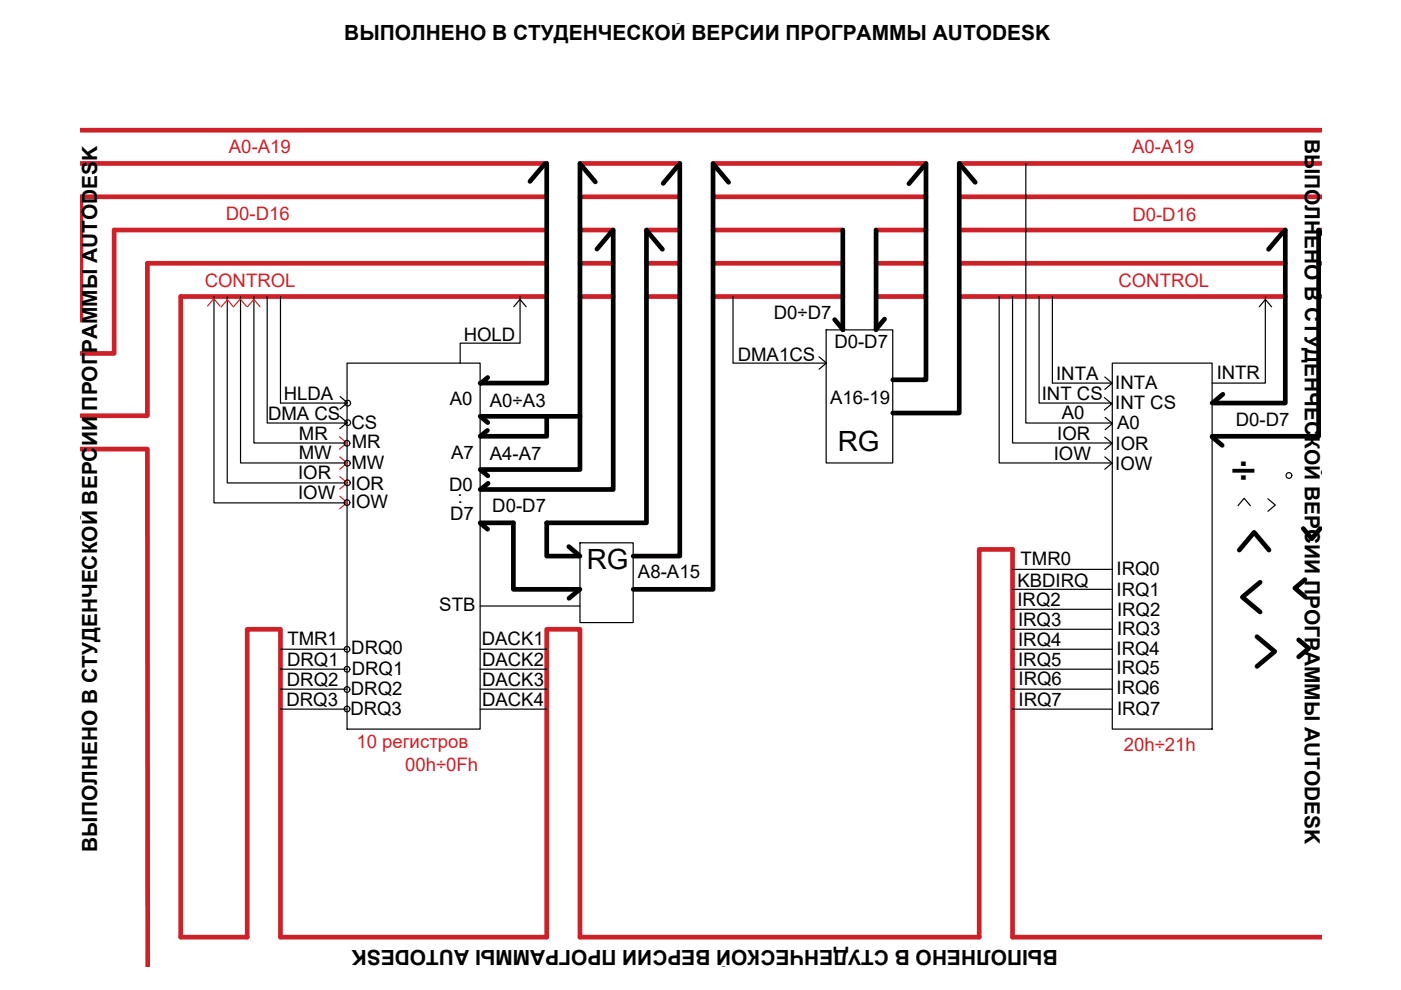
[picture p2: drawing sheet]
<svg xmlns="http://www.w3.org/2000/svg" width="297mm" height="210mm" viewBox="0 0 297 210" stroke-linecap="round" stroke-linejoin="round" font-family="sans-serif">
<!-- layer: 0 -->
<g fill="none" stroke="#cd2027" stroke-width=".99">
<path d="M17.1 27.6h263M17.1 34.7h98.8M123 34.7h21.1M151.2 34.7h45.1M203.4 34.7h76.7M115.9 41.7h-98.7l-.1 26.2M115.9 48.8h-91.7v26.1h-7.1M115.9 55.8h-84.7v32.3h-14.1M123 41.7h21.1M123 48.8h7M123 55.8h7M137.1 48.8h7"/>
<path d="M137.1 55.8h7M151.2 41.7h45.1M151.2 48.8h27.5M151.2 55.8h27.5M185.7 48.8h10.6M185.7 55.8h10.6M203.4 41.7h76.7M203.4 48.8h69.1M203.4 55.8h69.1M279.6 48.8h.5M279.6 55.8h.5M115.9 62.9h-77.6v135.8h14.1v-65.3h7.1v65.3h56.4v-65.3h7.1v65.3h84.6v-82.2h7.1v82.2h65.4"/>
<path d="M123 62.9h7M137.1 62.9h7M151.2 62.9h27.5M185.7 62.9h10.6M203.4 62.9h69.1M279.6 62.9h.5M17.1 95.2h14.1l.1 109.8"/>
</g>
<g fill="none" stroke="#000" stroke-width=".25">
<path d="M217.5 34.7v55h18.3M45.4 62.9v43.7h28.2M48.2 62.9v39.5h25.4M51 62.9v35.3h22.6M53.8 62.9v31h19.8M56.6 62.9v26.8h17M59.5 62.9v22.6h14.1M73.6 77h28.2v77.6h-28.2zM108.9 65l1.3-1.5 1.4 1.5M110.3 62.9v9.9h-12.7v4.2M155.4 62.9v14.1h19.8M173.7 75.7l1.5 1.3-1.5 1.3"/>
<path d="M175.2 69.9h14.1v28.3h-14.1zM211.8 62.9v35.3h24M214.7 62.9v31h21.1M220.3 62.9v22.6h15.5M223.1 62.9v18.3h12.7M234.2 79.9l1.6 1.3-1.6 1.4M235.8 77h21.2v77.6h-21.2zM267 65.1l1.3-1.6 1.3 1.6M268.3 62.9v18.3h-11.3M72 88.3l1.6 1.3-1.6 1.3M72.1 84.1l1.6 1.3-1.6 1.3M234.2 84.3l1.5 1.3-1.5 1.3"/>
<path d="M234.2 92.7l1.6 1.3-1.6 1.3M234.2 96.9l1.6 1.3-1.6 1.3M234.3 88.5l1.6 1.3-1.6 1.3M123 115.1h11.2v16.9h-11.2zM262.5 107.2l1.3-1.6 1.3 1.6M268.8 105.8l1.6 1.3-1.6 1.3M59.5 137.7h14.1M101.8 137.7h14.1M101.8 128.5h21.2M214.7 137.7h21.1M214.7 133.4h21.1M214.7 129.2h21.1"/>
<path d="M214.7 125h21.1M214.7 120.7h21.1M59.5 150.4h14.1M59.5 146.1h14.1M59.5 141.9h14.1M101.8 150.4h14.1M101.8 146.1h14.1M101.8 141.9h14.1M214.7 150.4h21.1M214.7 146.1h21.1M214.7 141.9h21.1"/>
<circle cx="73.6" cy="94" r=".6"/>
<circle cx="73.6" cy="98.2" r=".6"/>
<circle cx="73.7" cy="89.6" r=".6"/>
<circle cx="73.7" cy="85.5" r=".6"/>
<circle cx="73.6" cy="106.6" r=".6"/>
<circle cx="73.6" cy="102.4" r=".6"/>
<circle cx="273.3" cy="100.8" r=".6"/>
<circle cx="73.6" cy="137.7" r=".6"/>
<circle cx="73.6" cy="146.2" r=".6"/>
<circle cx="73.6" cy="141.9" r=".6"/>
<circle cx="73.6" cy="150.3" r=".6"/>
</g>
<g fill="none" stroke="#000" stroke-width=".99">
<path d="M115.5 34.7l-3.1 3.8M115.9 34.7v46.5h-14.1M123 34.7v53.6h-21.2M123.1 34.8l3.1 3.8M143.7 35.1l-3.1 3.8M144.1 34.7v83.2h-9.9M151.2 34.7v90.3h-17M151.3 34.9l3.2 3.8M195.9 35.2l-3.2 3.8M196.3 34.7v45.8h-7M203.4 34.7v52.9h-14.1M203.6 34.9l3.2 3.8"/>
<path d="M129.7 49.1l-3.1 3.7M130 48.8v55h-28.2M137.1 48.8v62.1h-21.2v7h7.1M137.3 49.1l3.1 3.8M178.7 48.8v21.1M185.7 48.8v21.1M272.1 49.1l-3.1 3.8M272.5 48.8v36.7h-15.5M279.6 48.8v43.7h-22.6M279.6 48.9l.5 .6M177 67.8l1.8 2.1M187.5 67.7l-1.8 2.1"/>
<path d="M101.9 99.7l1.5 1.2M101.9 88.4l1.5 1.2M103.3 91.3l-1.4 1.2M103.4 80l-1.5 1.3M115.9 88.3v4.2h-14.1M123 88.3v11.3h-21.2M257 92.6l2.1 1.8M259.3 83.6l-2.2 1.8M101.8 110.9h7v14.1h14.2M101.9 111l1.5 1.2M103.5 102.5l-1.5 1.2M120.6 115.9l2.1 1.8"/>
<path d="M262.7 116.6l3.2-3.7 3.2 3.7M276.3 112.1l1.8 2.1 1.8-2.1M122.8 125.1l-2.2 1.8M266.5 135l3.8 3.1-3.8 3.2M267.2 123.5l-3.8 3.1 3.8 3.2M275.3 135.7l2.2 1.8-2.2 1.8M276.7 122.9l-2.2 1.8 2.2 1.8"/>
</g>
<path d="M44 64.9l1.3-1.6 1.3 1.6M46.9 65.1l1.3-1.6 1.3 1.6M49.6 64.9l1.3-1.5 1.3 1.5M52.5 65l1.3-1.5 1.3 1.5M72 92.6l1.5 1.3-1.5 1.3M72 96.9l1.6 1.3-1.6 1.3M72 101.1l1.6 1.3-1.6 1.3M72 105.2l1.6 1.3-1.6 1.4" fill="none" stroke="#cd2027" stroke-width=".25"/>
<text font-size="9.9" x="260.9" y="103.2">÷</text>
<g font-size="5.9">
<text x="177.6" y="95.7">RG</text>
<text x="124.4" y="120.6">RG</text>
</g>
<g font-size="4.4">
<text x="73" y="8.5">ВЫПОЛНЕНО В СТУДЕНЧЕСКОЙ ВЕРСИИ ПРОГРАММЫ AUTODESK</text>
<text x="276.6" y="29.4" transform="rotate(90 276.6 29.4)">ВЫПОЛНЕНО В СТУДЕНЧЕСКОЙ ВЕРСИИ ПРОГРАММЫ AUTODESK</text>
<text x="20.6" y="180.6" transform="rotate(-90 20.6 180.6)">ВЫПОЛНЕНО В СТУДЕНЧЕСКОЙ ВЕРСИИ ПРОГРАММЫ AUTODESK</text>
<text x="224.2" y="201.5" transform="rotate(180 224.2 201.5)">ВЫПОЛНЕНО В СТУДЕНЧЕСКОЙ ВЕРСИИ ПРОГРАММЫ AUTODESK</text>
</g>
<g font-size="3.9" fill="#cd2027">
<text x="48.5" y="32.4">А0-А19</text>
<text x="240.1" y="32.5">А0-А19</text>
<text x="47.9" y="46.6">D0-D16</text>
<text x="240.1" y="46.8">D0-D16</text>
<text x="43.4" y="60.8">CONTROL</text>
<text x="237.1" y="60.8">CONTROL</text>
<text x="75.6" y="158.5">10 регистров</text>
<text x="238.3" y="159.3">20h÷21h</text>
<text x="85.9" y="163.4">00h÷0Fh</text>
</g>
<g font-size="3.9">
<text x="164.1" y="67.7">D0÷D7</text>
<text x="98.3" y="72.2">HOLD</text>
<text x="156.4" y="76.5">DMA1CS</text>
<text x="176.9" y="73.8">D0-D7</text>
<text x="223.9" y="80.5">INTA</text>
<text x="236.5" y="82.5">INTA</text>
<text x="258" y="80.3">INTR</text>
<text x="56.8" y="89">DMA CS</text>
<text x="60.2" y="84.8">HLDA</text>
<text x="95.4" y="85.8">А0</text>
<text x="103.9" y="86.3">А0÷А3</text>
<text x="176" y="85.7">А16-19</text>
<text x="220.9" y="84.8">INT CS</text>
<text x="225.1" y="88.9">А0</text>
<text x="236.4" y="86.7">INT CS</text>
<text x="63.4" y="93.2">MR</text>
<text x="74.5" y="91">CS</text>
<text x="74.6" y="95">MR</text>
<text x="224.1" y="93.2">IOR</text>
<text x="236.5" y="95.3">IOR</text>
<text x="236.8" y="90.9">А0</text>
<text x="262" y="90.4">D0-D7</text>
<text x="63.2" y="101.6">IOR</text>
<text x="63.4" y="97.3">MW</text>
<text x="74.5" y="99.5">MW</text>
<text x="95.6" y="97.2">А7</text>
<text x="103.9" y="97.5">А4-А7</text>
<text x="223.4" y="97.4">IOW</text>
<text x="236.4" y="99.6">IOW</text>
<text x="63.2" y="105.9">IOW</text>
<text x="74.4" y="103.8">IOR</text>
<text x="74.4" y="107.7">IOW</text>
<text x="95.2" y="104.1">D0</text>
<text x="97" y="105.2">.</text>
<text x="97.1" y="106.7">.</text>
<text x="95.4" y="110.3">D7</text>
<text x="104.4" y="108.5">D0-D7</text>
<text x="216.4" y="119.8">TMR0</text>
<text x="135.3" y="122.6">А8-А15</text>
<text x="215.7" y="124.4">KBDIRQ</text>
<text x="236.7" y="122">IRQ0</text>
<text x="93.1" y="129.5">STB</text>
<text x="215.7" y="128.6">IRQ2</text>
<text x="236.7" y="126.4">IRQ1</text>
<text x="236.8" y="130.6">IRQ2</text>
<text x="60.9" y="136.8">TMR1</text>
<text x="102.2" y="136.8">DACK1</text>
<text x="215.8" y="132.7">IRQ3</text>
<text x="215.9" y="136.9">IRQ4</text>
<text x="236.8" y="134.6">IRQ3</text>
<text x="60.9" y="141.1">DRQ1</text>
<text x="74.5" y="138.7">DRQ0</text>
<text x="74.6" y="143.2">DRQ1</text>
<text x="102.2" y="141.1">DACK2</text>
<text x="215.9" y="141.2">IRQ5</text>
<text x="236.7" y="138.9">IRQ4</text>
<text x="236.7" y="143">IRQ5</text>
<text x="60.7" y="149.6">DRQ3</text>
<text x="60.8" y="145.4">DRQ2</text>
<text x="74.4" y="147.4">DRQ2</text>
<text x="102.2" y="145.4">DACK3</text>
<text x="102.2" y="149.8">DACK4</text>
<text x="215.9" y="145.3">IRQ6</text>
<text x="215.9" y="149.7">IRQ7</text>
<text x="236.7" y="147.2">IRQ6</text>
<text x="74.3" y="151.5">DRQ3</text>
<text x="236.8" y="151.5">IRQ7</text>
</g>
</svg>
